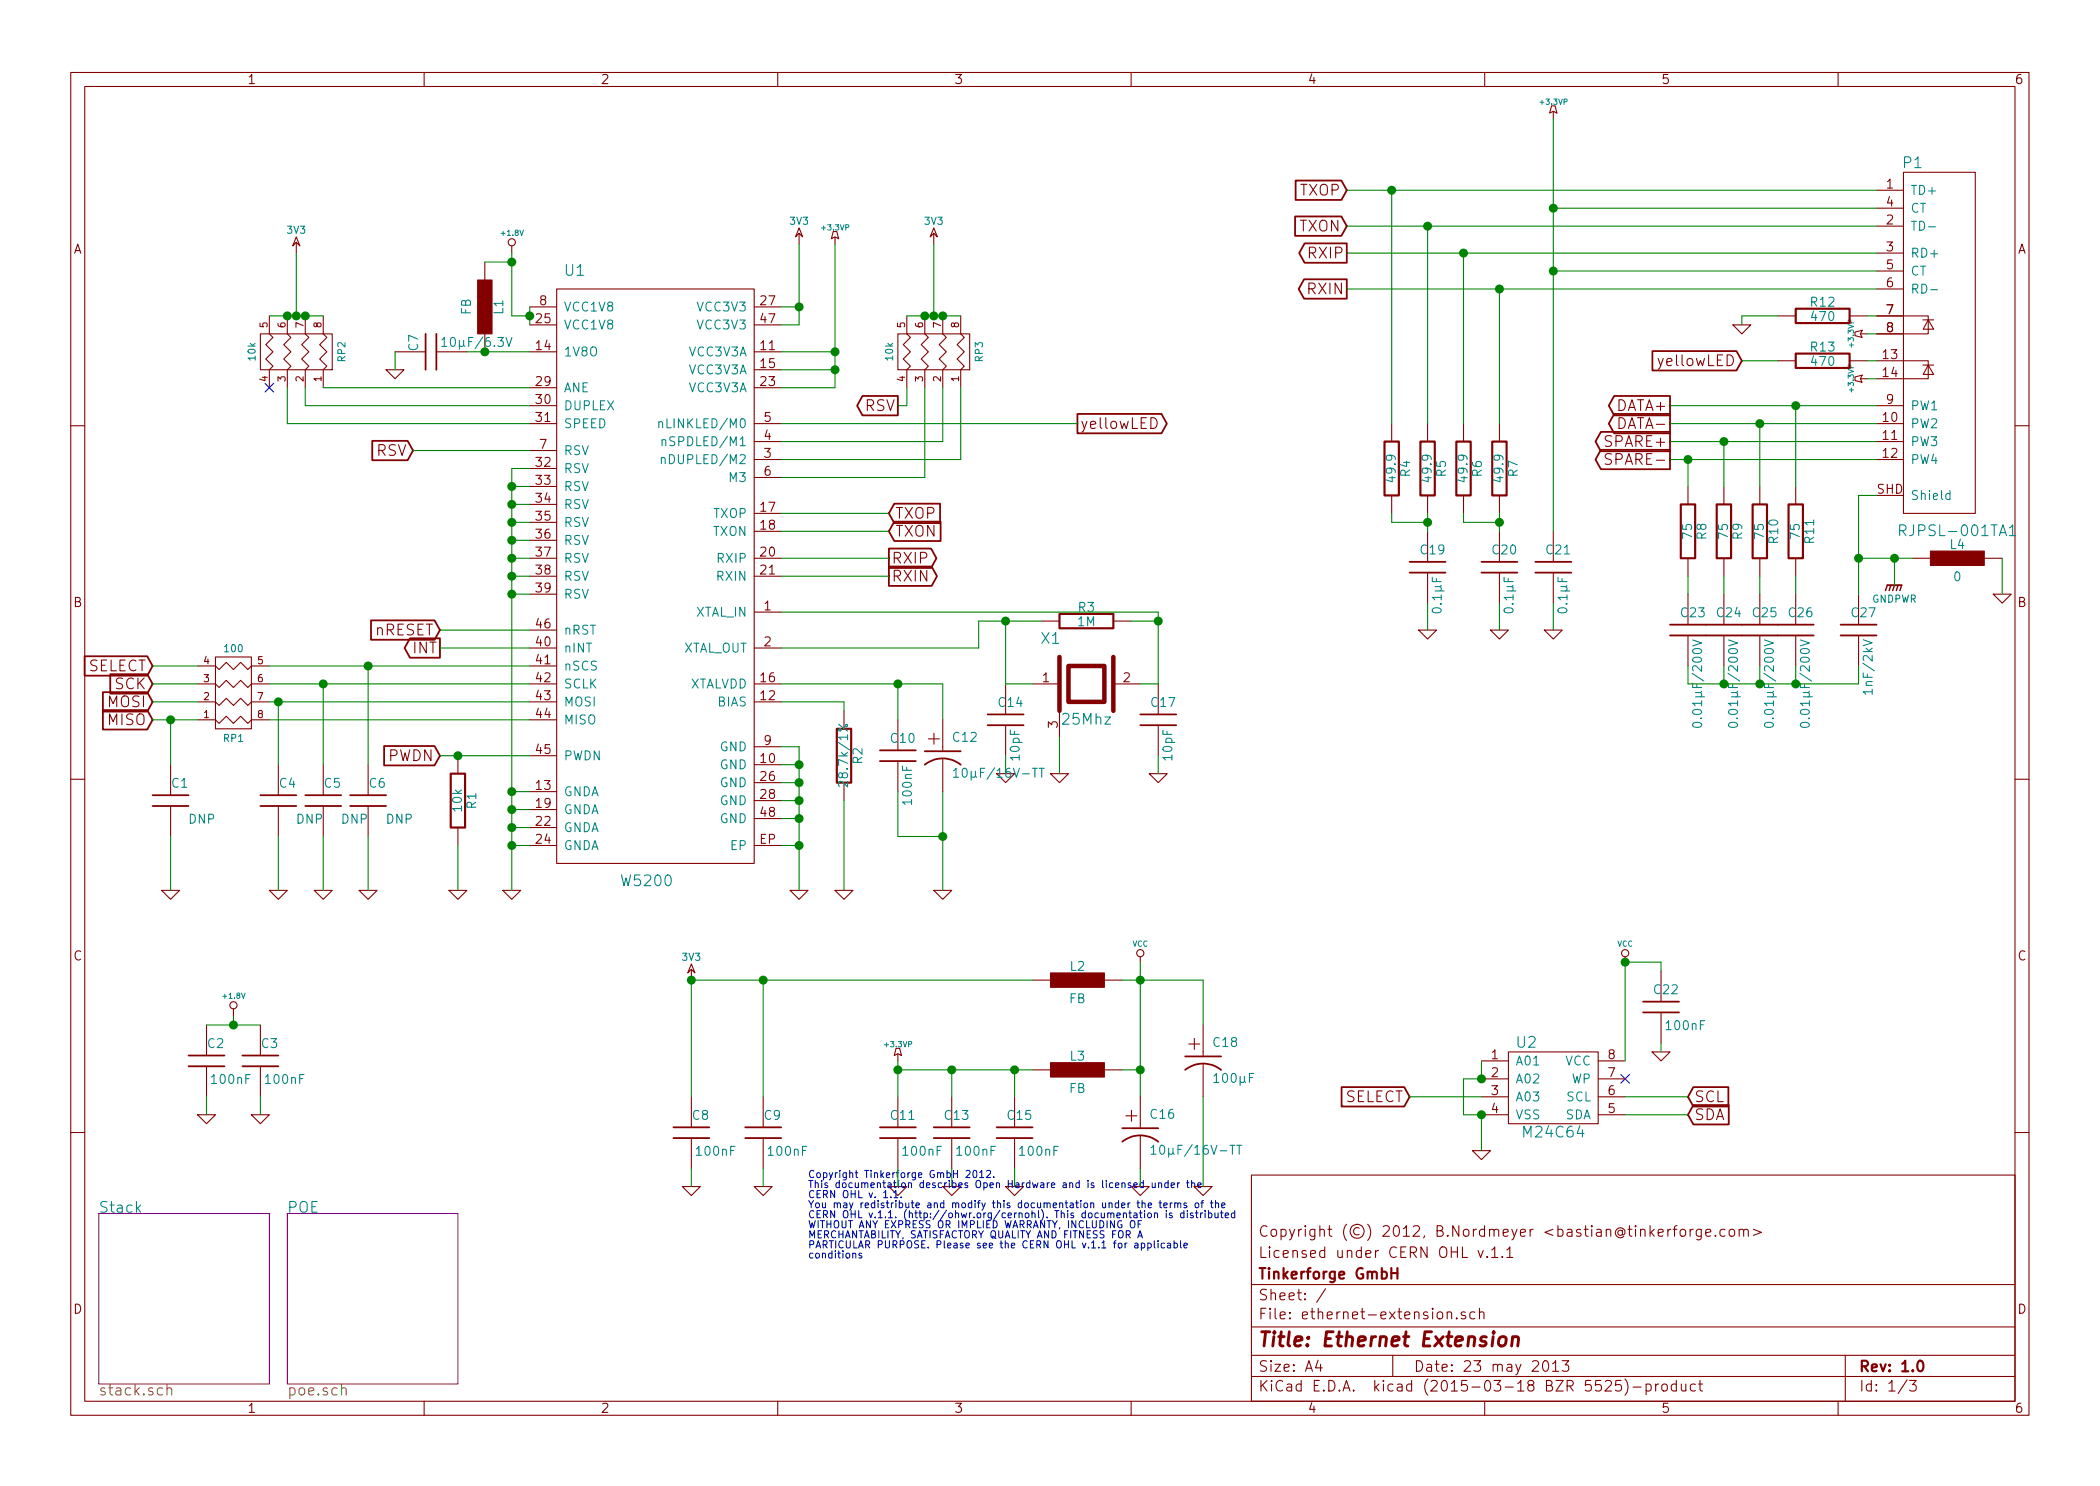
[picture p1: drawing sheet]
EESchema Schematic File Version 2
LIBS:power
LIBS:device
LIBS:transistors
LIBS:conn
LIBS:linear
LIBS:regul
LIBS:74xx
LIBS:cmos4000
LIBS:adc-dac
LIBS:memory
LIBS:xilinx
LIBS:special
LIBS:microcontrollers
LIBS:dsp
LIBS:microchip
LIBS:analog_switches
LIBS:motorola
LIBS:texas
LIBS:intel
LIBS:audio
LIBS:interface
LIBS:digital-audio
LIBS:philips
LIBS:display
LIBS:cypress
LIBS:siliconi
LIBS:opto
LIBS:atmel
LIBS:contrib
LIBS:valves
LIBS:tinkerforge
LIBS:ethernet-extension-cache
EELAYER 27 0
EELAYER END
$Descr A4 11693 8268
encoding utf-8
Sheet 1 3
Title "Ethernet Extension"
Date "23 may 2013"
Rev "1.0"
Comp "Tinkerforge GmbH"
Comment1 "Licensed under CERN OHL v.1.1"
Comment2 "Copyright (©) 2012, B.Nordmeyer <bastian@tinkerforge.com>"
Comment3 ""
Comment4 ""
$EndDescr
$Comp
L GND #PWR01
U 1 1
P 9700 1800
F 0 "#PWR01" H 9700 1800 30  0001 C CNN
F 1 "GND" H 9700 1730 30  0001 C CNN
F 2 "" H 9700 1800 60  0001 C CNN
F 3 "" H 9700 1800 60  0001 C CNN
	1    9700 1800
	1    0    0    -1  
$EndComp
$Comp
L +3.3VP #PWR02
U 1 1
P 10400 1850
F 0 "#PWR02" H 10450 1880 20  0001 C CNN
F 1 "+3.3VP" H 10400 1940 30  0000 C CNN
F 2 "" H 10400 1850 60  0001 C CNN
F 3 "" H 10400 1850 60  0001 C CNN
	1    10400 1850
	0    -1   -1   0   
$EndComp
$Comp
L +3.3VP #PWR03
U 1 1
P 10400 2100
F 0 "#PWR03" H 10450 2130 20  0001 C CNN
F 1 "+3.3VP" H 10400 2190 30  0000 C CNN
F 2 "" H 10400 2100 60  0001 C CNN
F 3 "" H 10400 2100 60  0001 C CNN
	1    10400 2100
	0    -1   -1   0   
$EndComp
Text GLabel 9700 2000 0    60   Input ~ 0
yellowLED
Text GLabel 6000 2350 2    60   Output ~ 0
yellowLED
$Comp
L R R13
U 1 1
P 10150 2000
F 0 "R13" V 10230 2000 50  0000 C CNN
F 1 "470" V 10150 2000 50  0000 C CNN
F 2 "0603" H 10150 2000 60  0001 C CNN
F 3 "" H 10150 2000 60  0001 C CNN
	1    10150 2000
	0    -1   -1   0   
$EndComp
$Comp
L R R12
U 1 1
P 10150 1750
F 0 "R12" V 10230 1750 50  0000 C CNN
F 1 "470" V 10150 1750 50  0000 C CNN
F 2 "0603" H 10150 1750 60  0001 C CNN
F 3 "" H 10150 1750 60  0001 C CNN
	1    10150 1750
	0    -1   -1   0   
$EndComp
$Comp
L RJPSL-001TA1 P1
U 1 1
P 11000 1650
F 0 "P1" H 10650 2400 60  0000 C CNN
F 1 "RJPSL-001TA1" H 10900 350 60  0000 C CNN
F 2 "RJPSL-001TA1" H 11000 1650 60  0001 C CNN
F 3 "" H 11000 1650 60  0001 C CNN
	1    11000 1650
	1    0    0    -1  
$EndComp
$Comp
L GNDPWR #PWR04
U 1 1
P 10550 3250
F 0 "#PWR04" H 10550 3300 40  0001 C CNN
F 1 "GNDPWR" H 10550 3170 40  0000 C CNN
F 2 "" H 10550 3250 60  0001 C CNN
F 3 "" H 10550 3250 60  0001 C CNN
	1    10550 3250
	1    0    0    -1  
$EndComp
$Comp
L INDUCT L4
U 1 1
P 10900 3100
F 0 "L4" V 10980 3100 50  0000 C CNN
F 1 "0" V 10800 3100 50  0000 C CNN
F 2 "1206" H 10900 3100 60  0001 C CNN
F 3 "" H 10900 3100 60  0001 C CNN
	1    10900 3100
	0    -1   -1   0   
$EndComp
$Comp
L VCC #PWR05
U 1 1
P 9050 5350
F 0 "#PWR05" H 9050 5450 30  0001 C CNN
F 1 "VCC" H 9050 5450 30  0000 C CNN
F 2 "" H 9050 5350 60  0001 C CNN
F 3 "" H 9050 5350 60  0001 C CNN
	1    9050 5350
	1    0    0    -1  
$EndComp
$Comp
L 3V3 #PWR06
U 1 1
P 1650 1400
F 0 "#PWR06" H 1650 1500 40  0001 C CNN
F 1 "3V3" H 1650 1525 40  0000 C CNN
F 2 "" H 1650 1400 60  0001 C CNN
F 3 "" H 1650 1400 60  0001 C CNN
	1    1650 1400
	1    0    0    -1  
$EndComp
$Comp
L GND #PWR07
U 1 1
P 11150 3300
F 0 "#PWR07" H 11150 3300 30  0001 C CNN
F 1 "GND" H 11150 3230 30  0001 C CNN
F 2 "" H 11150 3300 60  0001 C CNN
F 3 "" H 11150 3300 60  0001 C CNN
	1    11150 3300
	1    0    0    -1  
$EndComp
$Comp
L 3V3 #PWR08
U 1 1
P 5200 1350
F 0 "#PWR08" H 5200 1450 40  0001 C CNN
F 1 "3V3" H 5200 1475 40  0000 C CNN
F 2 "" H 5200 1350 60  0001 C CNN
F 3 "" H 5200 1350 60  0001 C CNN
	1    5200 1350
	1    0    0    -1  
$EndComp
$Comp
L 3V3 #PWR09
U 1 1
P 4450 1350
F 0 "#PWR09" H 4450 1450 40  0001 C CNN
F 1 "3V3" H 4450 1475 40  0000 C CNN
F 2 "" H 4450 1350 60  0001 C CNN
F 3 "" H 4450 1350 60  0001 C CNN
	1    4450 1350
	1    0    0    -1  
$EndComp
$Comp
L GND #PWR010
U 1 1
P 3850 6600
F 0 "#PWR010" H 3850 6600 30  0001 C CNN
F 1 "GND" H 3850 6530 30  0001 C CNN
F 2 "" H 3850 6600 60  0001 C CNN
F 3 "" H 3850 6600 60  0001 C CNN
	1    3850 6600
	1    0    0    -1  
$EndComp
$Comp
L GND #PWR011
U 1 1
P 4250 6600
F 0 "#PWR011" H 4250 6600 30  0001 C CNN
F 1 "GND" H 4250 6530 30  0001 C CNN
F 2 "" H 4250 6600 60  0001 C CNN
F 3 "" H 4250 6600 60  0001 C CNN
	1    4250 6600
	1    0    0    -1  
$EndComp
$Comp
L GND #PWR012
U 1 1
P 5000 6600
F 0 "#PWR012" H 5000 6600 30  0001 C CNN
F 1 "GND" H 5000 6530 30  0001 C CNN
F 2 "" H 5000 6600 60  0001 C CNN
F 3 "" H 5000 6600 60  0001 C CNN
	1    5000 6600
	1    0    0    -1  
$EndComp
$Comp
L GND #PWR013
U 1 1
P 5300 6600
F 0 "#PWR013" H 5300 6600 30  0001 C CNN
F 1 "GND" H 5300 6530 30  0001 C CNN
F 2 "" H 5300 6600 60  0001 C CNN
F 3 "" H 5300 6600 60  0001 C CNN
	1    5300 6600
	1    0    0    -1  
$EndComp
$Comp
L GND #PWR014
U 1 1
P 6350 6600
F 0 "#PWR014" H 6350 6600 30  0001 C CNN
F 1 "GND" H 6350 6530 30  0001 C CNN
F 2 "" H 6350 6600 60  0001 C CNN
F 3 "" H 6350 6600 60  0001 C CNN
	1    6350 6600
	1    0    0    -1  
$EndComp
$Comp
L GND #PWR015
U 1 1
P 5650 6600
F 0 "#PWR015" H 5650 6600 30  0001 C CNN
F 1 "GND" H 5650 6530 30  0001 C CNN
F 2 "" H 5650 6600 60  0001 C CNN
F 3 "" H 5650 6600 60  0001 C CNN
	1    5650 6600
	1    0    0    -1  
$EndComp
$Comp
L C C8
U 1 1
P 3850 6300
F 0 "C8" H 3750 6200 50  0000 L CNN
F 1 "100nF" H 3600 6400 50  0000 L CNN
F 2 "0603" H 3850 6300 60  0001 C CNN
F 3 "" H 3850 6300 60  0001 C CNN
	1    3850 6300
	-1   0    0    1   
$EndComp
$Comp
L C C9
U 1 1
P 4250 6300
F 0 "C9" H 4150 6200 50  0000 L CNN
F 1 "100nF" H 4000 6400 50  0000 L CNN
F 2 "0603" H 4250 6300 60  0001 C CNN
F 3 "" H 4250 6300 60  0001 C CNN
	1    4250 6300
	-1   0    0    1   
$EndComp
$Comp
L 3V3 #PWR016
U 1 1
P 3850 5450
F 0 "#PWR016" H 3850 5550 40  0001 C CNN
F 1 "3V3" H 3850 5575 40  0000 C CNN
F 2 "" H 3850 5450 60  0001 C CNN
F 3 "" H 3850 5450 60  0001 C CNN
	1    3850 5450
	1    0    0    -1  
$EndComp
$Comp
L +3.3VP #PWR017
U 1 1
P 5000 5900
F 0 "#PWR017" H 5050 5930 20  0001 C CNN
F 1 "+3.3VP" H 5000 5990 30  0000 C CNN
F 2 "" H 5000 5900 60  0001 C CNN
F 3 "" H 5000 5900 60  0001 C CNN
	1    5000 5900
	1    0    0    -1  
$EndComp
$Comp
L C C11
U 1 1
P 5000 6300
F 0 "C11" H 4900 6200 50  0000 L CNN
F 1 "100nF" H 4750 6400 50  0000 L CNN
F 2 "0603" H 5000 6300 60  0001 C CNN
F 3 "" H 5000 6300 60  0001 C CNN
	1    5000 6300
	-1   0    0    1   
$EndComp
$Comp
L C C13
U 1 1
P 5300 6300
F 0 "C13" H 5200 6200 50  0000 L CNN
F 1 "100nF" H 5050 6400 50  0000 L CNN
F 2 "0603" H 5300 6300 60  0001 C CNN
F 3 "" H 5300 6300 60  0001 C CNN
	1    5300 6300
	-1   0    0    1   
$EndComp
$Comp
L C C15
U 1 1
P 5650 6300
F 0 "C15" H 5550 6200 50  0000 L CNN
F 1 "100nF" H 5400 6400 50  0000 L CNN
F 2 "0603" H 5650 6300 60  0001 C CNN
F 3 "" H 5650 6300 60  0001 C CNN
	1    5650 6300
	-1   0    0    1   
$EndComp
$Comp
L INDUCT L3
U 1 1
P 6000 5950
F 0 "L3" V 6080 5950 50  0000 C CNN
F 1 "FB" V 5900 5950 50  0000 C CNN
F 2 "0603" H 6000 5950 60  0001 C CNN
F 3 "" H 6000 5950 60  0001 C CNN
	1    6000 5950
	0    -1   -1   0   
$EndComp
$Comp
L VCC #PWR018
U 1 1
P 6350 5350
F 0 "#PWR018" H 6350 5450 30  0001 C CNN
F 1 "VCC" H 6350 5450 30  0000 C CNN
F 2 "" H 6350 5350 60  0001 C CNN
F 3 "" H 6350 5350 60  0001 C CNN
	1    6350 5350
	1    0    0    -1  
$EndComp
$Comp
L INDUCT L2
U 1 1
P 6000 5450
F 0 "L2" V 6080 5450 50  0000 C CNN
F 1 "FB" V 5900 5450 50  0000 C CNN
F 2 "0603" H 6000 5450 60  0001 C CNN
F 3 "" H 6000 5450 60  0001 C CNN
	1    6000 5450
	0    -1   -1   0   
$EndComp
$Comp
L GND #PWR019
U 1 1
P 1450 6200
F 0 "#PWR019" H 1450 6200 30  0001 C CNN
F 1 "GND" H 1450 6130 30  0001 C CNN
F 2 "" H 1450 6200 60  0001 C CNN
F 3 "" H 1450 6200 60  0001 C CNN
	1    1450 6200
	1    0    0    -1  
$EndComp
$Comp
L GND #PWR020
U 1 1
P 1150 6200
F 0 "#PWR020" H 1150 6200 30  0001 C CNN
F 1 "GND" H 1150 6130 30  0001 C CNN
F 2 "" H 1150 6200 60  0001 C CNN
F 3 "" H 1150 6200 60  0001 C CNN
	1    1150 6200
	1    0    0    -1  
$EndComp
$Comp
L C C3
U 1 1
P 1450 5900
F 0 "C3" H 1350 5800 50  0000 L CNN
F 1 "100nF" H 1200 6000 50  0000 L CNN
F 2 "0603" H 1450 5900 60  0001 C CNN
F 3 "" H 1450 5900 60  0001 C CNN
	1    1450 5900
	-1   0    0    1   
$EndComp
$Comp
L C C2
U 1 1
P 1150 5900
F 0 "C2" H 1050 5800 50  0000 L CNN
F 1 "100nF" H 900 6000 50  0000 L CNN
F 2 "0603" H 1150 5900 60  0001 C CNN
F 3 "" H 1150 5900 60  0001 C CNN
	1    1150 5900
	-1   0    0    1   
$EndComp
$Comp
L +1.8V #PWR021
U 1 1
P 1300 5650
F 0 "#PWR021" H 1300 5790 20  0001 C CNN
F 1 "+1.8V" H 1300 5760 30  0000 C CNN
F 2 "" H 1300 5650 60  0001 C CNN
F 3 "" H 1300 5650 60  0001 C CNN
	1    1300 5650
	1    0    0    -1  
$EndComp
$Comp
L GND #PWR022
U 1 1
P 2200 2050
F 0 "#PWR022" H 2200 2050 30  0001 C CNN
F 1 "GND" H 2200 1980 30  0001 C CNN
F 2 "" H 2200 2050 60  0001 C CNN
F 3 "" H 2200 2050 60  0001 C CNN
	1    2200 2050
	1    0    0    -1  
$EndComp
$Comp
L C C7
U 1 1
P 2400 1950
F 0 "C7" H 2300 1850 50  0000 L CNN
F 1 "10µF/6.3V" V 2350 2000 50  0000 L CNN
F 2 "0805" H 2400 1950 60  0001 C CNN
F 3 "" H 2400 1950 60  0001 C CNN
	1    2400 1950
	0    1    1    0   
$EndComp
$Comp
L INDUCT L1
U 1 1
P 2700 1700
F 0 "L1" V 2780 1700 50  0000 C CNN
F 1 "FB" V 2600 1700 50  0000 C CNN
F 2 "0603" H 2700 1700 60  0001 C CNN
F 3 "" H 2700 1700 60  0001 C CNN
	1    2700 1700
	1    0    0    -1  
$EndComp
$Comp
L +1.8V #PWR023
U 1 1
P 2850 1400
F 0 "#PWR023" H 2850 1540 20  0001 C CNN
F 1 "+1.8V" H 2850 1510 30  0000 C CNN
F 2 "" H 2850 1400 60  0001 C CNN
F 3 "" H 2850 1400 60  0001 C CNN
	1    2850 1400
	1    0    0    -1  
$EndComp
$Comp
L R_PACK4 RP2
U 1 1
P 1450 1950
F 0 "RP2" H 1450 2400 40  0000 C CNN
F 1 "10k" H 1450 1900 40  0000 C CNN
F 2 "4X0603" H 1450 1950 60  0001 C CNN
F 3 "" H 1450 1950 60  0001 C CNN
	1    1450 1950
	0    1    -1   0   
$EndComp
$Comp
L GND #PWR024
U 1 1
P 2550 4950
F 0 "#PWR024" H 2550 4950 30  0001 C CNN
F 1 "GND" H 2550 4880 30  0001 C CNN
F 2 "" H 2550 4950 60  0001 C CNN
F 3 "" H 2550 4950 60  0001 C CNN
	1    2550 4950
	1    0    0    -1  
$EndComp
$Comp
L R R1
U 1 1
P 2550 4450
F 0 "R1" V 2630 4450 50  0000 C CNN
F 1 "10k" V 2550 4450 50  0000 C CNN
F 2 "0603" H 2550 4450 60  0001 C CNN
F 3 "" H 2550 4450 60  0001 C CNN
	1    2550 4450
	1    0    0    -1  
$EndComp
Text GLabel 2450 4200 0    60   Input ~ 0
PWDN
Text GLabel 850  3700 0    60   Input ~ 0
SELECT
Text GLabel 2450 3600 0    60   Output ~ 0
INT
$Comp
L GND #PWR025
U 1 1
P 2850 4950
F 0 "#PWR025" H 2850 4950 30  0001 C CNN
F 1 "GND" H 2850 4880 30  0001 C CNN
F 2 "" H 2850 4950 60  0001 C CNN
F 3 "" H 2850 4950 60  0001 C CNN
	1    2850 4950
	1    0    0    -1  
$EndComp
Text GLabel 2450 3500 0    60   Input ~ 0
nRESET
Text GLabel 850  3800 0    60   Input ~ 0
SCK
Text GLabel 850  3900 0    60   Input ~ 0
MOSI
Text GLabel 850  4000 0    60   Input ~ 0
MISO
$Comp
L R_PACK4 RP3
U 1 1
P 5000 1950
F 0 "RP3" H 5000 2400 40  0000 C CNN
F 1 "10k" H 5000 1900 40  0000 C CNN
F 2 "4X0603" H 5000 1950 60  0001 C CNN
F 3 "" H 5000 1950 60  0001 C CNN
	1    5000 1950
	0    1    -1   0   
$EndComp
$Comp
L +3.3VP #PWR026
U 1 1
P 4650 1350
F 0 "#PWR026" H 4700 1380 20  0001 C CNN
F 1 "+3.3VP" H 4650 1440 30  0000 C CNN
F 2 "" H 4650 1350 60  0001 C CNN
F 3 "" H 4650 1350 60  0001 C CNN
	1    4650 1350
	1    0    0    -1  
$EndComp
$Comp
L GND #PWR027
U 1 1
P 4700 4950
F 0 "#PWR027" H 4700 4950 30  0001 C CNN
F 1 "GND" H 4700 4880 30  0001 C CNN
F 2 "" H 4700 4950 60  0001 C CNN
F 3 "" H 4700 4950 60  0001 C CNN
	1    4700 4950
	1    0    0    -1  
$EndComp
$Comp
L R R2
U 1 1
P 4700 4200
F 0 "R2" V 4780 4200 50  0000 C CNN
F 1 "28.7k/1%" V 4700 4200 50  0000 C CNN
F 2 "0603" H 4700 4200 60  0001 C CNN
F 3 "" H 4700 4200 60  0001 C CNN
	1    4700 4200
	1    0    0    -1  
$EndComp
$Comp
L C C10
U 1 1
P 5000 4200
F 0 "C10" H 4900 4100 50  0000 L CNN
F 1 "100nF" V 4950 4250 50  0000 L CNN
F 2 "0603" H 5000 4200 60  0001 C CNN
F 3 "" H 5000 4200 60  0001 C CNN
	1    5000 4200
	-1   0    0    1   
$EndComp
$Comp
L GND #PWR028
U 1 1
P 5250 4950
F 0 "#PWR028" H 5250 4950 30  0001 C CNN
F 1 "GND" H 5250 4880 30  0001 C CNN
F 2 "" H 5250 4950 60  0001 C CNN
F 3 "" H 5250 4950 60  0001 C CNN
	1    5250 4950
	1    0    0    -1  
$EndComp
$Comp
L GND #PWR029
U 1 1
P 4450 4950
F 0 "#PWR029" H 4450 4950 30  0001 C CNN
F 1 "GND" H 4450 4880 30  0001 C CNN
F 2 "" H 4450 4950 60  0001 C CNN
F 3 "" H 4450 4950 60  0001 C CNN
	1    4450 4950
	1    0    0    -1  
$EndComp
$Comp
L R R3
U 1 1
P 6050 3450
F 0 "R3" V 6130 3450 50  0000 C CNN
F 1 "1M" V 6050 3450 50  0000 C CNN
F 2 "0603" H 6050 3450 60  0001 C CNN
F 3 "" H 6050 3450 60  0001 C CNN
	1    6050 3450
	0    -1   -1   0   
$EndComp
$Comp
L GND #PWR030
U 1 1
P 6450 4300
F 0 "#PWR030" H 6450 4300 30  0001 C CNN
F 1 "GND" H 6450 4230 30  0001 C CNN
F 2 "" H 6450 4300 60  0001 C CNN
F 3 "" H 6450 4300 60  0001 C CNN
	1    6450 4300
	1    0    0    -1  
$EndComp
$Comp
L C C17
U 1 1
P 6450 4000
F 0 "C17" H 6350 3900 50  0000 L CNN
F 1 "10pF" V 6400 4050 50  0000 L CNN
F 2 "0603" H 6450 4000 60  0001 C CNN
F 3 "" H 6450 4000 60  0001 C CNN
	1    6450 4000
	-1   0    0    1   
$EndComp
$Comp
L GND #PWR031
U 1 1
P 5600 4300
F 0 "#PWR031" H 5600 4300 30  0001 C CNN
F 1 "GND" H 5600 4230 30  0001 C CNN
F 2 "" H 5600 4300 60  0001 C CNN
F 3 "" H 5600 4300 60  0001 C CNN
	1    5600 4300
	1    0    0    -1  
$EndComp
$Comp
L C C14
U 1 1
P 5600 4000
F 0 "C14" H 5500 3900 50  0000 L CNN
F 1 "10pF" V 5550 4050 50  0000 L CNN
F 2 "0603" H 5600 4000 60  0001 C CNN
F 3 "" H 5600 4000 60  0001 C CNN
	1    5600 4000
	-1   0    0    1   
$EndComp
$Comp
L GND #PWR032
U 1 1
P 5900 4300
F 0 "#PWR032" H 5900 4300 30  0001 C CNN
F 1 "GND" H 5900 4230 30  0001 C CNN
F 2 "" H 5900 4300 60  0001 C CNN
F 3 "" H 5900 4300 60  0001 C CNN
	1    5900 4300
	1    0    0    -1  
$EndComp
$Comp
L CRYSTAL_3225 X1
U 1 1
P 6050 3800
F 0 "X1" H 5850 4050 60  0000 C CNN
F 1 "25Mhz" H 6050 3600 60  0000 C CNN
F 2 "CRYSTAL_3225" H 6050 3800 60  0001 C CNN
F 3 "" H 6050 3800 60  0001 C CNN
	1    6050 3800
	1    0    0    -1  
$EndComp
Text GLabel 4950 3200 2    60   Output ~ 0
RXIN
Text GLabel 4950 3100 2    60   Output ~ 0
RXIP
Text GLabel 4950 2950 2    60   Input ~ 0
TXON
Text GLabel 4950 2850 2    60   Input ~ 0
TXOP
$Comp
L GND #PWR033
U 1 1
P 8650 3500
F 0 "#PWR033" H 8650 3500 30  0001 C CNN
F 1 "GND" H 8650 3430 30  0001 C CNN
F 2 "" H 8650 3500 60  0001 C CNN
F 3 "" H 8650 3500 60  0001 C CNN
	1    8650 3500
	1    0    0    -1  
$EndComp
$Comp
L C C21
U 1 1
P 8650 3150
F 0 "C21" H 8550 3050 50  0000 L CNN
F 1 "0.1µF" V 8600 3200 50  0000 L CNN
F 2 "0603" H 8650 3150 60  0001 C CNN
F 3 "" H 8650 3150 60  0001 C CNN
	1    8650 3150
	-1   0    0    1   
$EndComp
$Comp
L R R8
U 1 1
P 9400 2950
F 0 "R8" V 9480 2950 50  0000 C CNN
F 1 "75" V 9400 2950 50  0000 C CNN
F 2 "0603" H 9400 2950 60  0001 C CNN
F 3 "" H 9400 2950 60  0001 C CNN
	1    9400 2950
	1    0    0    -1  
$EndComp
$Comp
L C C23
U 1 1
P 9400 3500
F 0 "C23" H 9300 3400 50  0000 L CNN
F 1 "0.01µF/200V" V 9350 3550 50  0000 L CNN
F 2 "0603" H 9400 3500 60  0001 C CNN
F 3 "" H 9400 3500 60  0001 C CNN
	1    9400 3500
	-1   0    0    1   
$EndComp
$Comp
L R R5
U 1 1
P 7950 2600
F 0 "R5" V 8030 2600 50  0000 C CNN
F 1 "49.9" V 7950 2600 50  0000 C CNN
F 2 "0603" H 7950 2600 60  0001 C CNN
F 3 "" H 7950 2600 60  0001 C CNN
	1    7950 2600
	1    0    0    -1  
$EndComp
$Comp
L C C19
U 1 1
P 7950 3150
F 0 "C19" H 7850 3050 50  0000 L CNN
F 1 "0.1µF" V 7900 3200 50  0000 L CNN
F 2 "0603" H 7950 3150 60  0001 C CNN
F 3 "" H 7950 3150 60  0001 C CNN
	1    7950 3150
	-1   0    0    1   
$EndComp
$Comp
L GND #PWR034
U 1 1
P 7950 3500
F 0 "#PWR034" H 7950 3500 30  0001 C CNN
F 1 "GND" H 7950 3430 30  0001 C CNN
F 2 "" H 7950 3500 60  0001 C CNN
F 3 "" H 7950 3500 60  0001 C CNN
	1    7950 3500
	1    0    0    -1  
$EndComp
$Comp
L R R4
U 1 1
P 7750 2600
F 0 "R4" V 7830 2600 50  0000 C CNN
F 1 "49.9" V 7750 2600 50  0000 C CNN
F 2 "0603" H 7750 2600 60  0001 C CNN
F 3 "" H 7750 2600 60  0001 C CNN
	1    7750 2600
	1    0    0    -1  
$EndComp
$Comp
L R R6
U 1 1
P 8150 2600
F 0 "R6" V 8230 2600 50  0000 C CNN
F 1 "49.9" V 8150 2600 50  0000 C CNN
F 2 "0603" H 8150 2600 60  0001 C CNN
F 3 "" H 8150 2600 60  0001 C CNN
	1    8150 2600
	1    0    0    -1  
$EndComp
$Comp
L GND #PWR035
U 1 1
P 8350 3500
F 0 "#PWR035" H 8350 3500 30  0001 C CNN
F 1 "GND" H 8350 3430 30  0001 C CNN
F 2 "" H 8350 3500 60  0001 C CNN
F 3 "" H 8350 3500 60  0001 C CNN
	1    8350 3500
	1    0    0    -1  
$EndComp
$Sheet
S 1600 6750 950  950 
U 505C139D
F0 "POE" 60
F1 "poe.sch" 60
$EndSheet
$Comp
L C C20
U 1 1
P 8350 3150
F 0 "C20" H 8250 3050 50  0000 L CNN
F 1 "0.1µF" V 8300 3200 50  0000 L CNN
F 2 "0603" H 8350 3150 60  0001 C CNN
F 3 "" H 8350 3150 60  0001 C CNN
	1    8350 3150
	-1   0    0    1   
$EndComp
$Comp
L C C24
U 1 1
P 9600 3500
F 0 "C24" H 9500 3400 50  0000 L CNN
F 1 "0.01µF/200V" V 9550 3550 50  0000 L CNN
F 2 "0603" H 9600 3500 60  0001 C CNN
F 3 "" H 9600 3500 60  0001 C CNN
	1    9600 3500
	-1   0    0    1   
$EndComp
$Comp
L C C25
U 1 1
P 9800 3500
F 0 "C25" H 9700 3400 50  0000 L CNN
F 1 "0.01µF/200V" V 9750 3550 50  0000 L CNN
F 2 "0603" H 9800 3500 60  0001 C CNN
F 3 "" H 9800 3500 60  0001 C CNN
	1    9800 3500
	-1   0    0    1   
$EndComp
Text GLabel 9300 2350 0    60   Output ~ 0
DATA-
Text GLabel 9300 2250 0    60   Output ~ 0
DATA+
Text GLabel 9300 2550 0    60   Output ~ 0
SPARE-
Text GLabel 9300 2450 0    60   Output ~ 0
SPARE+
$Comp
L C C26
U 1 1
P 10000 3500
F 0 "C26" H 9900 3400 50  0000 L CNN
F 1 "0.01µF/200V" V 9950 3550 50  0000 L CNN
F 2 "0603" H 10000 3500 60  0001 C CNN
F 3 "" H 10000 3500 60  0001 C CNN
	1    10000 3500
	-1   0    0    1   
$EndComp
$Comp
L R R7
U 1 1
P 8350 2600
F 0 "R7" V 8430 2600 50  0000 C CNN
F 1 "49.9" V 8350 2600 50  0000 C CNN
F 2 "0603" H 8350 2600 60  0001 C CNN
F 3 "" H 8350 2600 60  0001 C CNN
	1    8350 2600
	1    0    0    -1  
$EndComp
$Comp
L R R9
U 1 1
P 9600 2950
F 0 "R9" V 9680 2950 50  0000 C CNN
F 1 "75" V 9600 2950 50  0000 C CNN
F 2 "0603" H 9600 2950 60  0001 C CNN
F 3 "" H 9600 2950 60  0001 C CNN
	1    9600 2950
	1    0    0    -1  
$EndComp
$Comp
L R R10
U 1 1
P 9800 2950
F 0 "R10" V 9880 2950 50  0000 C CNN
F 1 "75" V 9800 2950 50  0000 C CNN
F 2 "0603" H 9800 2950 60  0001 C CNN
F 3 "" H 9800 2950 60  0001 C CNN
	1    9800 2950
	1    0    0    -1  
$EndComp
$Comp
L R R11
U 1 1
P 10000 2950
F 0 "R11" V 10080 2950 50  0000 C CNN
F 1 "75" V 10000 2950 50  0000 C CNN
F 2 "0603" H 10000 2950 60  0001 C CNN
F 3 "" H 10000 2950 60  0001 C CNN
	1    10000 2950
	1    0    0    -1  
$EndComp
$Comp
L C C27
U 1 1
P 10350 3500
F 0 "C27" H 10250 3400 50  0000 L CNN
F 1 "1nF/2kV" V 10300 3550 50  0000 L CNN
F 2 "1206" H 10350 3500 60  0001 C CNN
F 3 "" H 10350 3500 60  0001 C CNN
	1    10350 3500
	-1   0    0    1   
$EndComp
$Comp
L +3.3VP #PWR036
U 1 1
P 8650 650
F 0 "#PWR036" H 8700 680 20  0001 C CNN
F 1 "+3.3VP" H 8650 740 30  0000 C CNN
F 2 "" H 8650 650 60  0001 C CNN
F 3 "" H 8650 650 60  0001 C CNN
	1    8650 650 
	1    0    0    -1  
$EndComp
Text GLabel 7500 1600 0    60   Output ~ 0
RXIN
Text GLabel 7500 1400 0    60   Output ~ 0
RXIP
Text GLabel 7500 1250 0    60   Input ~ 0
TXON
Text GLabel 7500 1050 0    60   Input ~ 0
TXOP
$Comp
L W5200 U1
U 1 1
P 3650 3200
F 0 "U1" H 3200 4900 60  0000 C CNN
F 1 "W5200" H 3600 1500 60  0000 C CNN
F 2 "QFN48-EP3" H 4150 3200 60  0001 C CNN
F 3 "" H 3650 3200 60  0001 C CNN
	1    3650 3200
	1    0    0    -1  
$EndComp
$Sheet
S 550  6750 950  950 
U 4CC04398
F0 "Stack" 60
F1 "stack.sch" 60
$EndSheet
Text Notes 4500 7000 0    40   ~ 0
Copyright Tinkerforge GmbH 2012.\nThis documentation describes Open Hardware and is licensed under the\nCERN OHL v. 1.1.\nYou may redistribute and modify this documentation under the terms of the\nCERN OHL v.1.1. (http://ohwr.org/cernohl). This documentation is distributed\nWITHOUT ANY EXPRESS OR IMPLIED WARRANTY, INCLUDING OF\nMERCHANTABILITY, SATISFACTORY QUALITY AND FITNESS FOR A\nPARTICULAR PURPOSE. Please see the CERN OHL v.1.1 for applicable\nconditions\n
NoConn ~ 9050 6000
Text GLabel 7850 6100 0    60   Input ~ 0
SELECT
$Comp
L GND #PWR037
U 1 1
P 8250 6400
F 0 "#PWR037" H 8250 6400 30  0001 C CNN
F 1 "GND" H 8250 6330 30  0001 C CNN
F 2 "" H 8250 6400 60  0001 C CNN
F 3 "" H 8250 6400 60  0001 C CNN
	1    8250 6400
	1    0    0    -1  
$EndComp
$Comp
L GND #PWR038
U 1 1
P 9250 5850
F 0 "#PWR038" H 9250 5850 30  0001 C CNN
F 1 "GND" H 9250 5780 30  0001 C CNN
F 2 "" H 9250 5850 60  0001 C CNN
F 3 "" H 9250 5850 60  0001 C CNN
	1    9250 5850
	1    0    0    -1  
$EndComp
$Comp
L C C22
U 1 1
P 9250 5600
F 0 "C22" H 9150 5500 50  0000 L CNN
F 1 "100nF" H 9000 5700 50  0000 L CNN
F 2 "0603" H 9250 5600 60  0001 C CNN
F 3 "" H 9250 5600 60  0001 C CNN
	1    9250 5600
	-1   0    0    1   
$EndComp
Text GLabel 9400 6200 2    60   Input ~ 0
SDA
Text GLabel 9400 6100 2    60   Input ~ 0
SCL
$Comp
L CAT24C U2
U 1 1
P 8650 6300
F 0 "U2" H 8500 6800 60  0000 C CNN
F 1 "M24C64" H 8650 6300 60  0000 C CNN
F 2 "SOIC8" H 8650 6300 60  0001 C CNN
F 3 "" H 8650 6300 60  0001 C CNN
	1    8650 6300
	1    0    0    -1  
$EndComp
$Comp
L R_PACK4 RP1
U 1 1
P 1300 3650
F 0 "RP1" H 1300 4100 40  0000 C CNN
F 1 "100" H 1300 3600 40  0000 C CNN
F 2 "4X0603" H 1300 3650 60  0001 C CNN
F 3 "" H 1300 3650 60  0001 C CNN
	1    1300 3650
	1    0    0    1   
$EndComp
$Comp
L C C6
U 1 1
P 2050 4450
F 0 "C6" H 1950 4350 50  0000 L CNN
F 1 "DNP" H 1800 4550 50  0000 L CNN
F 2 "0603" H 2050 4450 60  0001 C CNN
F 3 "" H 2050 4450 60  0001 C CNN
	1    2050 4450
	-1   0    0    1   
$EndComp
$Comp
L C C5
U 1 1
P 1800 4450
F 0 "C5" H 1700 4350 50  0000 L CNN
F 1 "DNP" H 1550 4550 50  0000 L CNN
F 2 "0603" H 1800 4450 60  0001 C CNN
F 3 "" H 1800 4450 60  0001 C CNN
	1    1800 4450
	-1   0    0    1   
$EndComp
$Comp
L C C4
U 1 1
P 1550 4450
F 0 "C4" H 1450 4350 50  0000 L CNN
F 1 "DNP" H 1300 4550 50  0000 L CNN
F 2 "0603" H 1550 4450 60  0001 C CNN
F 3 "" H 1550 4450 60  0001 C CNN
	1    1550 4450
	-1   0    0    1   
$EndComp
$Comp
L C C1
U 1 1
P 950 4450
F 0 "C1" H 850 4350 50  0000 L CNN
F 1 "DNP" H 700 4550 50  0000 L CNN
F 2 "0603" H 950 4450 60  0001 C CNN
F 3 "" H 950 4450 60  0001 C CNN
	1    950  4450
	-1   0    0    1   
$EndComp
$Comp
L GND #PWR039
U 1 1
P 2050 4950
F 0 "#PWR039" H 2050 4950 30  0001 C CNN
F 1 "GND" H 2050 4880 30  0001 C CNN
F 2 "" H 2050 4950 60  0001 C CNN
F 3 "" H 2050 4950 60  0001 C CNN
	1    2050 4950
	1    0    0    -1  
$EndComp
$Comp
L GND #PWR040
U 1 1
P 1800 4950
F 0 "#PWR040" H 1800 4950 30  0001 C CNN
F 1 "GND" H 1800 4880 30  0001 C CNN
F 2 "" H 1800 4950 60  0001 C CNN
F 3 "" H 1800 4950 60  0001 C CNN
	1    1800 4950
	1    0    0    -1  
$EndComp
$Comp
L GND #PWR041
U 1 1
P 1550 4950
F 0 "#PWR041" H 1550 4950 30  0001 C CNN
F 1 "GND" H 1550 4880 30  0001 C CNN
F 2 "" H 1550 4950 60  0001 C CNN
F 3 "" H 1550 4950 60  0001 C CNN
	1    1550 4950
	1    0    0    -1  
$EndComp
$Comp
L GND #PWR042
U 1 1
P 950 4950
F 0 "#PWR042" H 950 4950 30  0001 C CNN
F 1 "GND" H 950 4880 30  0001 C CNN
F 2 "" H 950 4950 60  0001 C CNN
F 3 "" H 950 4950 60  0001 C CNN
	1    950  4950
	1    0    0    -1  
$EndComp
Wire Wire Line
	9700 1800 9700 1750
Wire Wire Line
	9700 1750 9900 1750
Wire Wire Line
	10400 1850 10450 1850
Wire Wire Line
	10400 2100 10450 2100
Connection ~ 10550 3100
Wire Wire Line
	10650 3100 10350 3100
Wire Wire Line
	6350 6500 6350 6600
Connection ~ 3850 5450
Wire Wire Line
	5650 6600 5650 6500
Wire Wire Line
	5000 6600 5000 6500
Wire Wire Line
	4250 6600 4250 6500
Wire Wire Line
	3850 6100 3850 5450
Connection ~ 5000 5950
Wire Wire Line
	5000 5900 5000 6100
Connection ~ 5650 5950
Wire Wire Line
	5300 5950 5300 6100
Connection ~ 6350 5450
Wire Wire Line
	6350 5950 6250 5950
Wire Wire Line
	1450 6200 1450 6100
Connection ~ 1300 5700
Wire Wire Line
	1300 5650 1300 5700
Wire Wire Line
	2200 2050 2200 1950
Wire Wire Line
	2950 2250 1700 2250
Wire Wire Line
	2850 1400 2850 1750
Connection ~ 2950 1750
Wire Wire Line
	2850 1750 2950 1750
Connection ~ 1600 1750
Connection ~ 1700 1750
Connection ~ 1650 1750
Wire Wire Line
	1650 1750 1650 1400
Wire Wire Line
	1700 2250 1700 2150
Wire Wire Line
	2850 4950 2850 2600
Wire Wire Line
	2950 4200 2450 4200
Wire Wire Line
	1500 3700 2950 3700
Connection ~ 2850 2700
Wire Wire Line
	2950 2700 2850 2700
Connection ~ 2850 2900
Wire Wire Line
	2950 2900 2850 2900
Connection ~ 2850 3100
Wire Wire Line
	2950 3100 2850 3100
Connection ~ 2850 3300
Connection ~ 2850 4700
Wire Wire Line
	2950 4700 2850 4700
Connection ~ 2850 4500
Wire Wire Line
	2950 4500 2850 4500
Wire Wire Line
	1500 3900 2950 3900
Connection ~ 5200 1750
Wire Wire Line
	5200 1750 5200 1350
Connection ~ 5250 1750
Wire Wire Line
	5350 2150 5350 2550
Wire Wire Line
	5350 2550 4350 2550
Connection ~ 4650 2050
Wire Wire Line
	4650 1350 4650 2150
Wire Wire Line
	4650 2150 4350 2150
Wire Wire Line
	4650 1950 4350 1950
Wire Wire Line
	4450 1700 4350 1700
Wire Wire Line
	4700 4950 4700 4450
Wire Wire Line
	5250 4000 5250 3800
Wire Wire Line
	5250 3800 4350 3800
Wire Wire Line
	5000 4400 5000 4650
Wire Wire Line
	5000 4650 5250 4650
Connection ~ 4450 4350
Wire Wire Line
	4450 4250 4350 4250
Connection ~ 4450 4550
Wire Wire Line
	4450 4450 4350 4450
Wire Wire Line
	4450 4700 4350 4700
Connection ~ 6450 3450
Wire Wire Line
	6450 3400 6450 3800
Wire Wire Line
	6450 3400 4350 3400
Wire Wire Line
	6450 3450 6300 3450
Wire Wire Line
	5750 3800 5600 3800
Wire Wire Line
	6450 4300 6450 4200
Wire Wire Line
	4350 2850 4950 2850
Wire Wire Line
	4350 3100 4950 3100
Connection ~ 9050 5350
Connection ~ 8650 1150
Wire Wire Line
	8650 650  8650 2950
Connection ~ 7950 1250
Wire Wire Line
	7950 2350 7950 1250
Connection ~ 8350 1600
Wire Wire Line
	8350 2350 8350 1600
Wire Wire Line
	10450 1050 7500 1050
Wire Wire Line
	7500 1600 10450 1600
Wire Wire Line
	8650 1500 10450 1500
Wire Wire Line
	9400 3300 9400 3200
Wire Wire Line
	8350 3500 8350 3350
Connection ~ 9800 2350
Wire Wire Line
	9800 2700 9800 2350
Connection ~ 9400 2550
Wire Wire Line
	9400 2700 9400 2550
Wire Wire Line
	9600 3300 9600 3200
Connection ~ 9800 3800
Wire Wire Line
	9800 3700 9800 3800
Wire Wire Line
	9400 3700 9400 3800
Wire Wire Line
	9400 3800 10350 3800
Wire Wire Line
	9300 2350 10450 2350
Wire Wire Line
	9300 2550 10450 2550
Wire Wire Line
	10000 3300 10000 3200
Connection ~ 10000 3800
Connection ~ 8250 6000
Connection ~ 8250 6200
Wire Wire Line
	7850 6100 8250 6100
Wire Wire Line
	8250 5900 8250 6000
Wire Wire Line
	9050 6200 9400 6200
Wire Wire Line
	9050 5900 9050 5350
Wire Wire Line
	9250 5850 9250 5800
Wire Wire Line
	9050 5350 9250 5350
Wire Wire Line
	9250 5350 9250 5400
Wire Wire Line
	9050 6100 9400 6100
Wire Wire Line
	8250 6400 8250 6200
Wire Wire Line
	8250 6000 8150 6000
Wire Wire Line
	8150 6000 8150 6200
Wire Wire Line
	8150 6200 8250 6200
Wire Wire Line
	10350 3800 10350 3700
Wire Wire Line
	10000 3800 10000 3700
Wire Wire Line
	10350 3300 10350 2750
Wire Wire Line
	10350 2750 10450 2750
Wire Wire Line
	9300 2450 10450 2450
Wire Wire Line
	9300 2250 10450 2250
Wire Wire Line
	9600 3700 9600 3800
Connection ~ 9600 3800
Wire Wire Line
	9800 3300 9800 3200
Wire Wire Line
	8350 2950 8350 2850
Wire Wire Line
	9600 2700 9600 2450
Connection ~ 9600 2450
Wire Wire Line
	10000 2700 10000 2250
Connection ~ 10000 2250
Wire Wire Line
	8150 2850 8150 2900
Wire Wire Line
	8150 2900 8350 2900
Connection ~ 8350 2900
Connection ~ 7950 2900
Wire Wire Line
	7950 2900 7750 2900
Wire Wire Line
	7750 2900 7750 2850
Wire Wire Line
	7950 2950 7950 2850
Wire Wire Line
	7950 3500 7950 3350
Wire Wire Line
	8650 3500 8650 3350
Wire Wire Line
	8650 1150 10450 1150
Connection ~ 8650 1500
Wire Wire Line
	10450 1400 7500 1400
Wire Wire Line
	10450 1250 7500 1250
Wire Wire Line
	8150 2350 8150 1400
Connection ~ 8150 1400
Wire Wire Line
	7750 2350 7750 1050
Connection ~ 7750 1050
Wire Wire Line
	4950 3200 4350 3200
Wire Wire Line
	4950 2950 4350 2950
Wire Wire Line
	5900 4300 5900 4100
Wire Wire Line
	5600 4300 5600 4200
Wire Wire Line
	6450 3800 6350 3800
Wire Wire Line
	5600 3800 5600 3450
Wire Wire Line
	4350 3600 5450 3600
Wire Wire Line
	5450 3600 5450 3450
Wire Wire Line
	5450 3450 5800 3450
Connection ~ 5600 3450
Wire Wire Line
	4450 4550 4350 4550
Connection ~ 4450 4700
Wire Wire Line
	4450 4350 4350 4350
Connection ~ 4450 4450
Wire Wire Line
	4350 4150 4450 4150
Wire Wire Line
	4450 4150 4450 4950
Connection ~ 4450 4250
Wire Wire Line
	5250 4400 5250 4950
Connection ~ 5250 4650
Wire Wire Line
	5000 4000 5000 3800
Connection ~ 5000 3800
Wire Wire Line
	4350 3900 4700 3900
Wire Wire Line
	4700 3900 4700 3950
Wire Wire Line
	4350 1800 4450 1800
Wire Wire Line
	4450 1800 4450 1350
Connection ~ 4450 1700
Wire Wire Line
	4650 2050 4350 2050
Connection ~ 4650 1950
Wire Wire Line
	4350 2650 5150 2650
Wire Wire Line
	5250 2150 5250 2450
Wire Wire Line
	5050 1750 5350 1750
Connection ~ 5150 1750
Wire Wire Line
	1500 3800 2950 3800
Wire Wire Line
	2950 3500 2450 3500
Wire Wire Line
	2850 4400 2950 4400
Wire Wire Line
	2950 4600 2850 4600
Connection ~ 2850 4600
Wire Wire Line
	2850 3300 2950 3300
Connection ~ 2850 4400
Wire Wire Line
	2950 3200 2850 3200
Connection ~ 2850 3200
Wire Wire Line
	2950 3000 2850 3000
Connection ~ 2850 3000
Wire Wire Line
	2950 2800 2850 2800
Connection ~ 2850 2800
Wire Wire Line
	2850 2600 2950 2600
Wire Wire Line
	2450 3600 2950 3600
Wire Wire Line
	2550 4950 2550 4700
Connection ~ 2550 4200
Wire Wire Line
	1600 2150 1600 2350
Wire Wire Line
	1500 1750 1800 1750
Wire Wire Line
	2950 1800 2950 1700
Wire Wire Line
	2950 2150 1800 2150
Wire Wire Line
	1600 2350 2950 2350
Wire Wire Line
	2700 1450 2850 1450
Connection ~ 2850 1450
Wire Wire Line
	2600 1950 2950 1950
Connection ~ 2700 1950
Wire Wire Line
	1150 5700 1450 5700
Wire Wire Line
	1150 6200 1150 6100
Wire Wire Line
	6250 5450 6700 5450
Wire Wire Line
	5650 5950 5650 6100
Wire Wire Line
	5000 5950 5750 5950
Connection ~ 5300 5950
Wire Wire Line
	3850 5450 5750 5450
Wire Wire Line
	4250 6100 4250 5450
Connection ~ 4250 5450
Wire Wire Line
	3850 6600 3850 6500
Wire Wire Line
	5300 6600 5300 6500
Wire Wire Line
	6350 6100 6350 5350
Connection ~ 6350 5950
Wire Wire Line
	4350 2350 6000 2350
Connection ~ 10350 3100
Wire Wire Line
	10550 3100 10550 3250
Wire Wire Line
	11150 3300 11150 3100
Wire Wire Line
	10400 2000 10450 2000
Wire Wire Line
	10450 1750 10400 1750
Wire Wire Line
	9900 2000 9700 2000
Wire Wire Line
	5250 2450 4350 2450
Wire Wire Line
	2050 4950 2050 4650
Wire Wire Line
	1800 4950 1800 4650
Wire Wire Line
	1550 4950 1550 4650
Wire Wire Line
	950  4950 950  4650
$Comp
L CP1 C18
U 1 1
P 6700 5900
F 0 "C18" H 6750 6000 50  0000 L CNN
F 1 "100µF" H 6750 5800 50  0000 L CNN
F 2 "3528-21" H 6700 5900 60  0001 C CNN
F 3 "" H 6700 5900 60  0001 C CNN
	1    6700 5900
	1    0    0    -1  
$EndComp
$Comp
L GND #PWR043
U 1 1
P 6700 6600
F 0 "#PWR043" H 6700 6600 30  0001 C CNN
F 1 "GND" H 6700 6530 30  0001 C CNN
F 2 "" H 6700 6600 60  0001 C CNN
F 3 "" H 6700 6600 60  0001 C CNN
	1    6700 6600
	1    0    0    -1  
$EndComp
Wire Wire Line
	6700 5450 6700 5700
Wire Wire Line
	6700 6100 6700 6600
Wire Wire Line
	2950 4000 1500 4000
Wire Wire Line
	1100 4000 850  4000
Wire Wire Line
	950  4250 950  4000
Connection ~ 950  4000
Wire Wire Line
	850  3900 1100 3900
Wire Wire Line
	1100 3800 850  3800
Wire Wire Line
	850  3700 1100 3700
Wire Wire Line
	1550 4250 1550 3900
Connection ~ 1550 3900
Wire Wire Line
	1800 4250 1800 3800
Connection ~ 1800 3800
Wire Wire Line
	2050 4250 2050 3700
Connection ~ 2050 3700
Text GLabel 2300 2500 0    60   Input ~ 0
RSV
Wire Wire Line
	2950 2500 2300 2500
Text GLabel 5000 2250 0    60   Output ~ 0
RSV
Wire Wire Line
	5150 2650 5150 2150
Wire Wire Line
	5050 2150 5050 2250
Wire Wire Line
	5050 2250 5000 2250
NoConn ~ 1500 2150
$Comp
L CP1 C16
U 1 1
P 6350 6300
F 0 "C16" H 6400 6400 50  0000 L CNN
F 1 "10µF/16V-TT" H 6400 6200 50  0000 L CNN
F 2 "0805P" H 6350 6300 60  0001 C CNN
F 3 "" H 6350 6300 60  0001 C CNN
	1    6350 6300
	1    0    0    -1  
$EndComp
$Comp
L CP1 C12
U 1 1
P 5250 4200
F 0 "C12" H 5300 4300 50  0000 L CNN
F 1 "10µF/16V-TT" H 5300 4100 50  0000 L CNN
F 2 "0805P" H 5250 4200 60  0001 C CNN
F 3 "" H 5250 4200 60  0001 C CNN
	1    5250 4200
	1    0    0    -1  
$EndComp
$EndSCHEMATC
